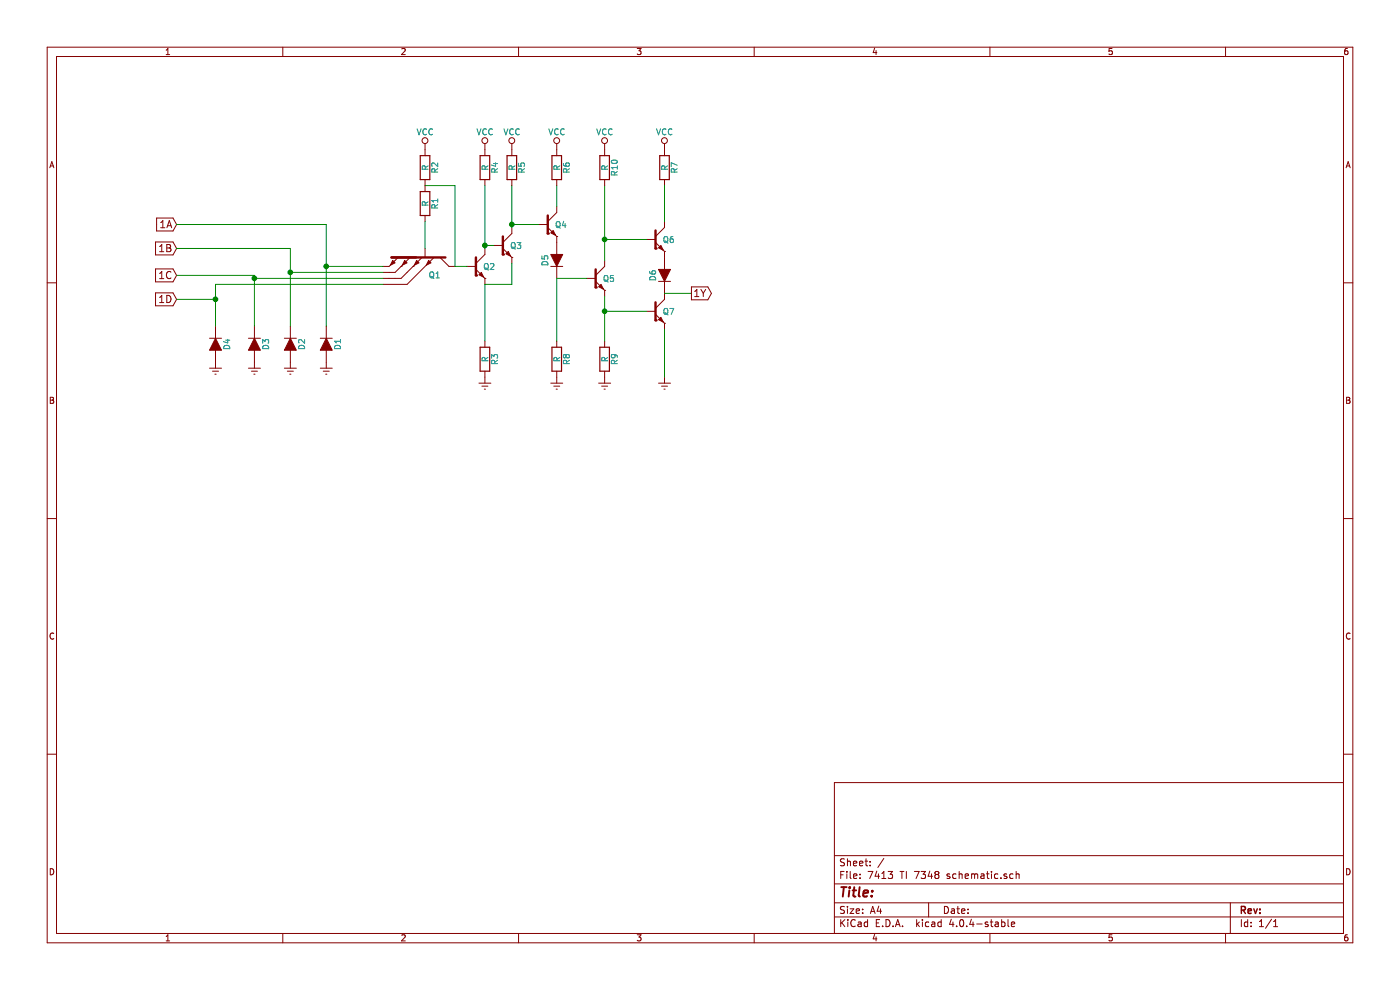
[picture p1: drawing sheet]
EESchema Schematic File Version 2
LIBS:power
LIBS:device
LIBS:transistors
LIBS:conn
LIBS:linear
LIBS:regul
LIBS:74xx
LIBS:cmos4000
LIBS:adc-dac
LIBS:memory
LIBS:xilinx
LIBS:microcontrollers
LIBS:dsp
LIBS:microchip
LIBS:analog_switches
LIBS:motorola
LIBS:texas
LIBS:intel
LIBS:audio
LIBS:interface
LIBS:digital-audio
LIBS:philips
LIBS:display
LIBS:cypress
LIBS:siliconi
LIBS:opto
LIBS:atmel
LIBS:contrib
LIBS:valves
LIBS:project5474
EELAYER 25 0
EELAYER END
$Descr A4 11693 8268
encoding utf-8
Sheet 1 1
Title ""
Date ""
Rev ""
Comp ""
Comment1 ""
Comment2 ""
Comment3 ""
Comment4 ""
$EndDescr
$Comp
L D D1
U 1 1
P 2725 2875
F 0 "D1" H 2725 2975 50  0000 C CNN
F 1 "D" H 2725 2775 50  0001 C CNN
F 2 "" H 2725 2875 50  0000 C CNN
F 3 "" H 2725 2875 50  0000 C CNN
	1    2725 2875
	0    1    1    0   
$EndComp
$Comp
L D D2
U 1 1
P 2425 2875
F 0 "D2" H 2425 2975 50  0000 C CNN
F 1 "D" H 2425 2775 50  0001 C CNN
F 2 "" H 2425 2875 50  0000 C CNN
F 3 "" H 2425 2875 50  0000 C CNN
	1    2425 2875
	0    1    1    0   
$EndComp
$Comp
L D D3
U 1 1
P 2125 2875
F 0 "D3" H 2125 2975 50  0000 C CNN
F 1 "D" H 2125 2775 50  0001 C CNN
F 2 "" H 2125 2875 50  0000 C CNN
F 3 "" H 2125 2875 50  0000 C CNN
	1    2125 2875
	0    1    1    0   
$EndComp
$Comp
L D D4
U 1 1
P 1800 2875
F 0 "D4" H 1800 2975 50  0000 C CNN
F 1 "D" H 1800 2775 50  0001 C CNN
F 2 "" H 1800 2875 50  0000 C CNN
F 3 "" H 1800 2875 50  0000 C CNN
	1    1800 2875
	0    1    1    0   
$EndComp
$Comp
L GNDREF #PWR?
U 1 1
P 2725 3025
F 0 "#PWR?" H 2725 2775 50  0001 C CNN
F 1 "GNDREF" H 2725 2875 50  0001 C CNN
F 2 "" H 2725 3025 50  0000 C CNN
F 3 "" H 2725 3025 50  0000 C CNN
	1    2725 3025
	1    0    0    -1  
$EndComp
$Comp
L GNDREF #PWR?
U 1 1
P 2425 3025
F 0 "#PWR?" H 2425 2775 50  0001 C CNN
F 1 "GNDREF" H 2425 2875 50  0001 C CNN
F 2 "" H 2425 3025 50  0000 C CNN
F 3 "" H 2425 3025 50  0000 C CNN
	1    2425 3025
	1    0    0    -1  
$EndComp
$Comp
L GNDREF #PWR?
U 1 1
P 2125 3025
F 0 "#PWR?" H 2125 2775 50  0001 C CNN
F 1 "GNDREF" H 2125 2875 50  0001 C CNN
F 2 "" H 2125 3025 50  0000 C CNN
F 3 "" H 2125 3025 50  0000 C CNN
	1    2125 3025
	1    0    0    -1  
$EndComp
$Comp
L GNDREF #PWR?
U 1 1
P 1800 3025
F 0 "#PWR?" H 1800 2775 50  0001 C CNN
F 1 "GNDREF" H 1800 2875 50  0001 C CNN
F 2 "" H 1800 3025 50  0000 C CNN
F 3 "" H 1800 3025 50  0000 C CNN
	1    1800 3025
	1    0    0    -1  
$EndComp
Text GLabel 1475 2500 0    60   Input ~ 0
1D
Text GLabel 1475 2300 0    60   Input ~ 0
1C
Text GLabel 1475 2075 0    60   Input ~ 0
1B
Text GLabel 1475 1875 0    60   Input ~ 0
1A
Wire Wire Line
	1475 2500 1800 2500
Wire Wire Line
	1800 2375 1800 2725
Wire Wire Line
	1475 2300 2125 2300
Wire Wire Line
	2125 2300 2125 2725
Wire Wire Line
	1475 2075 2425 2075
Wire Wire Line
	2425 2075 2425 2725
Wire Wire Line
	1475 1875 2725 1875
Wire Wire Line
	2725 1875 2725 2725
$Comp
L Q_NPN_quadruple_emitter Q1
U 1 1
P 3650 2125
F 0 "Q1" V 3820 2155 50  0000 R CNN
F 1 "Q_NPN_quadruple_emitter" H 3980 2455 50  0001 R CNN
F 2 "" H 3850 2225 50  0000 C CNN
F 3 "" H 3650 2025 50  0000 C CNN
	1    3650 2125
	0    1    1    0   
$EndComp
Wire Wire Line
	3200 2225 2725 2225
Connection ~ 2725 2225
Wire Wire Line
	3200 2275 2425 2275
Connection ~ 2425 2275
Wire Wire Line
	3200 2325 2125 2325
Connection ~ 2125 2325
Wire Wire Line
	3200 2375 1800 2375
Connection ~ 1800 2500
$Comp
L R R1
U 1 1
P 3550 1700
F 0 "R1" V 3630 1700 50  0000 C CNN
F 1 "R" V 3550 1700 50  0000 C CNN
F 2 "" V 3480 1700 50  0000 C CNN
F 3 "" H 3550 1700 50  0000 C CNN
	1    3550 1700
	1    0    0    -1  
$EndComp
Wire Wire Line
	3550 1850 3550 2075
$Comp
L VCC #PWR?
U 1 1
P 3550 1250
F 0 "#PWR?" H 3550 1100 50  0001 C CNN
F 1 "VCC" H 3550 1400 50  0000 C CNN
F 2 "" H 3550 1250 50  0000 C CNN
F 3 "" H 3550 1250 50  0000 C CNN
	1    3550 1250
	1    0    0    -1  
$EndComp
$Comp
L R R2
U 1 1
P 3550 1400
F 0 "R2" V 3630 1400 50  0000 C CNN
F 1 "R" V 3550 1400 50  0000 C CNN
F 2 "" V 3480 1400 50  0000 C CNN
F 3 "" H 3550 1400 50  0000 C CNN
	1    3550 1400
	1    0    0    -1  
$EndComp
Wire Wire Line
	3550 1550 3800 1550
Wire Wire Line
	3800 1550 3800 2225
$Comp
L Q_NPN Q2
U 1 1
P 3950 2225
F 0 "Q2" H 4135 2225 50  0000 R CNN
F 1 "Q_NPN" H 4550 2175 50  0001 R CNN
F 2 "" H 4150 2325 50  0000 C CNN
F 3 "" H 3950 2225 50  0000 C CNN
	1    3950 2225
	1    0    0    -1  
$EndComp
Wire Wire Line
	3800 2225 3900 2225
$Comp
L R R3
U 1 1
P 4050 3000
F 0 "R3" V 4130 3000 50  0000 C CNN
F 1 "R" V 4050 3000 50  0000 C CNN
F 2 "" V 3980 3000 50  0000 C CNN
F 3 "" H 4050 3000 50  0000 C CNN
	1    4050 3000
	1    0    0    -1  
$EndComp
$Comp
L GNDREF #PWR?
U 1 1
P 4050 3150
F 0 "#PWR?" H 4050 2900 50  0001 C CNN
F 1 "GNDREF" H 4050 3000 50  0001 C CNN
F 2 "" H 4050 3150 50  0000 C CNN
F 3 "" H 4050 3150 50  0000 C CNN
	1    4050 3150
	1    0    0    -1  
$EndComp
$Comp
L VCC #PWR?
U 1 1
P 4050 1250
F 0 "#PWR?" H 4050 1100 50  0001 C CNN
F 1 "VCC" H 4050 1400 50  0000 C CNN
F 2 "" H 4050 1250 50  0000 C CNN
F 3 "" H 4050 1250 50  0000 C CNN
	1    4050 1250
	1    0    0    -1  
$EndComp
$Comp
L R R4
U 1 1
P 4050 1400
F 0 "R4" V 4130 1400 50  0000 C CNN
F 1 "R" V 4050 1400 50  0000 C CNN
F 2 "" V 3980 1400 50  0000 C CNN
F 3 "" H 4050 1400 50  0000 C CNN
	1    4050 1400
	1    0    0    -1  
$EndComp
Wire Wire Line
	4050 1550 4050 2075
$Comp
L Q_NPN Q3
U 1 1
P 4175 2050
F 0 "Q3" H 4360 2050 50  0000 R CNN
F 1 "Q_NPN" H 4775 2000 50  0001 R CNN
F 2 "" H 4375 2150 50  0000 C CNN
F 3 "" H 4175 2050 50  0000 C CNN
	1    4175 2050
	1    0    0    -1  
$EndComp
Wire Wire Line
	4275 2200 4275 2375
Wire Wire Line
	4275 2375 4050 2375
$Comp
L VCC #PWR?
U 1 1
P 4275 1250
F 0 "#PWR?" H 4275 1100 50  0001 C CNN
F 1 "VCC" H 4275 1400 50  0000 C CNN
F 2 "" H 4275 1250 50  0000 C CNN
F 3 "" H 4275 1250 50  0000 C CNN
	1    4275 1250
	1    0    0    -1  
$EndComp
$Comp
L R R5
U 1 1
P 4275 1400
F 0 "R5" V 4355 1400 50  0000 C CNN
F 1 "R" V 4275 1400 50  0000 C CNN
F 2 "" V 4205 1400 50  0000 C CNN
F 3 "" H 4275 1400 50  0000 C CNN
	1    4275 1400
	1    0    0    -1  
$EndComp
Wire Wire Line
	4275 1550 4275 1900
Wire Wire Line
	4125 2050 4050 2050
Connection ~ 4050 2050
$Comp
L Q_NPN Q4
U 1 1
P 4550 1875
F 0 "Q4" H 4735 1875 50  0000 R CNN
F 1 "Q_NPN" H 5150 1825 50  0001 R CNN
F 2 "" H 4750 1975 50  0000 C CNN
F 3 "" H 4550 1875 50  0000 C CNN
	1    4550 1875
	1    0    0    -1  
$EndComp
Wire Wire Line
	4500 1875 4275 1875
Connection ~ 4275 1875
$Comp
L VCC #PWR?
U 1 1
P 4650 1250
F 0 "#PWR?" H 4650 1100 50  0001 C CNN
F 1 "VCC" H 4650 1400 50  0000 C CNN
F 2 "" H 4650 1250 50  0000 C CNN
F 3 "" H 4650 1250 50  0000 C CNN
	1    4650 1250
	1    0    0    -1  
$EndComp
$Comp
L R R6
U 1 1
P 4650 1400
F 0 "R6" V 4730 1400 50  0000 C CNN
F 1 "R" V 4650 1400 50  0000 C CNN
F 2 "" V 4580 1400 50  0000 C CNN
F 3 "" H 4650 1400 50  0000 C CNN
	1    4650 1400
	1    0    0    -1  
$EndComp
Wire Wire Line
	4650 1550 4650 1725
$Comp
L D D5
U 1 1
P 4650 2175
F 0 "D5" H 4650 2275 50  0000 C CNN
F 1 "D" H 4650 2075 50  0001 C CNN
F 2 "" H 4650 2175 50  0000 C CNN
F 3 "" H 4650 2175 50  0000 C CNN
	1    4650 2175
	0    -1   -1   0   
$EndComp
$Comp
L R R8
U 1 1
P 4650 3000
F 0 "R8" V 4730 3000 50  0000 C CNN
F 1 "R" V 4650 3000 50  0000 C CNN
F 2 "" V 4580 3000 50  0000 C CNN
F 3 "" H 4650 3000 50  0000 C CNN
	1    4650 3000
	1    0    0    -1  
$EndComp
$Comp
L GNDREF #PWR?
U 1 1
P 4650 3150
F 0 "#PWR?" H 4650 2900 50  0001 C CNN
F 1 "GNDREF" H 4650 3000 50  0001 C CNN
F 2 "" H 4650 3150 50  0000 C CNN
F 3 "" H 4650 3150 50  0000 C CNN
	1    4650 3150
	1    0    0    -1  
$EndComp
Wire Wire Line
	4650 2325 4650 2850
Wire Wire Line
	4050 2375 4050 2850
$Comp
L Q_NPN Q5
U 1 1
P 4950 2325
F 0 "Q5" H 5135 2325 50  0000 R CNN
F 1 "Q_NPN" H 5550 2275 50  0001 R CNN
F 2 "" H 5150 2425 50  0000 C CNN
F 3 "" H 4950 2325 50  0000 C CNN
	1    4950 2325
	1    0    0    -1  
$EndComp
$Comp
L R R9
U 1 1
P 5050 3000
F 0 "R9" V 5130 3000 50  0000 C CNN
F 1 "R" V 5050 3000 50  0000 C CNN
F 2 "" V 4980 3000 50  0000 C CNN
F 3 "" H 5050 3000 50  0000 C CNN
	1    5050 3000
	1    0    0    -1  
$EndComp
$Comp
L GNDREF #PWR?
U 1 1
P 5050 3150
F 0 "#PWR?" H 5050 2900 50  0001 C CNN
F 1 "GNDREF" H 5050 3000 50  0001 C CNN
F 2 "" H 5050 3150 50  0000 C CNN
F 3 "" H 5050 3150 50  0000 C CNN
	1    5050 3150
	1    0    0    -1  
$EndComp
Wire Wire Line
	5050 2475 5050 2850
$Comp
L Q_NPN Q6
U 1 1
P 5450 2000
F 0 "Q6" H 5635 2000 50  0000 R CNN
F 1 "Q_NPN" H 6050 1950 50  0001 R CNN
F 2 "" H 5650 2100 50  0000 C CNN
F 3 "" H 5450 2000 50  0000 C CNN
	1    5450 2000
	1    0    0    -1  
$EndComp
$Comp
L D D6
U 1 1
P 5550 2300
F 0 "D6" H 5550 2400 50  0000 C CNN
F 1 "D" H 5550 2200 50  0001 C CNN
F 2 "" H 5550 2300 50  0000 C CNN
F 3 "" H 5550 2300 50  0000 C CNN
	1    5550 2300
	0    -1   -1   0   
$EndComp
$Comp
L Q_NPN Q7
U 1 1
P 5450 2600
F 0 "Q7" H 5635 2600 50  0000 R CNN
F 1 "Q_NPN" H 6050 2550 50  0001 R CNN
F 2 "" H 5650 2700 50  0000 C CNN
F 3 "" H 5450 2600 50  0000 C CNN
	1    5450 2600
	1    0    0    -1  
$EndComp
Wire Wire Line
	5550 2450 5775 2450
Text GLabel 5775 2450 2    60   Output ~ 0
1Y
Wire Wire Line
	5400 2000 5050 2000
Wire Wire Line
	5050 1550 5050 2175
Wire Wire Line
	5400 2600 5050 2600
Connection ~ 5050 2600
$Comp
L GNDREF #PWR?
U 1 1
P 5550 3150
F 0 "#PWR?" H 5550 2900 50  0001 C CNN
F 1 "GNDREF" H 5550 3000 50  0001 C CNN
F 2 "" H 5550 3150 50  0000 C CNN
F 3 "" H 5550 3150 50  0000 C CNN
	1    5550 3150
	1    0    0    -1  
$EndComp
Wire Wire Line
	5550 2750 5550 3150
$Comp
L VCC #PWR?
U 1 1
P 5550 1250
F 0 "#PWR?" H 5550 1100 50  0001 C CNN
F 1 "VCC" H 5550 1400 50  0000 C CNN
F 2 "" H 5550 1250 50  0000 C CNN
F 3 "" H 5550 1250 50  0000 C CNN
	1    5550 1250
	1    0    0    -1  
$EndComp
$Comp
L R R7
U 1 1
P 5550 1400
F 0 "R7" V 5630 1400 50  0000 C CNN
F 1 "R" V 5550 1400 50  0000 C CNN
F 2 "" V 5480 1400 50  0000 C CNN
F 3 "" H 5550 1400 50  0000 C CNN
	1    5550 1400
	1    0    0    -1  
$EndComp
Wire Wire Line
	4900 2325 4650 2325
Wire Wire Line
	5550 1550 5550 1850
$Comp
L VCC #PWR?
U 1 1
P 5050 1250
F 0 "#PWR?" H 5050 1100 50  0001 C CNN
F 1 "VCC" H 5050 1400 50  0000 C CNN
F 2 "" H 5050 1250 50  0000 C CNN
F 3 "" H 5050 1250 50  0000 C CNN
	1    5050 1250
	1    0    0    -1  
$EndComp
$Comp
L R R10
U 1 1
P 5050 1400
F 0 "R10" V 5130 1400 50  0000 C CNN
F 1 "R" V 5050 1400 50  0000 C CNN
F 2 "" V 4980 1400 50  0000 C CNN
F 3 "" H 5050 1400 50  0000 C CNN
	1    5050 1400
	1    0    0    -1  
$EndComp
Connection ~ 5050 2000
$EndSCHEMATC
